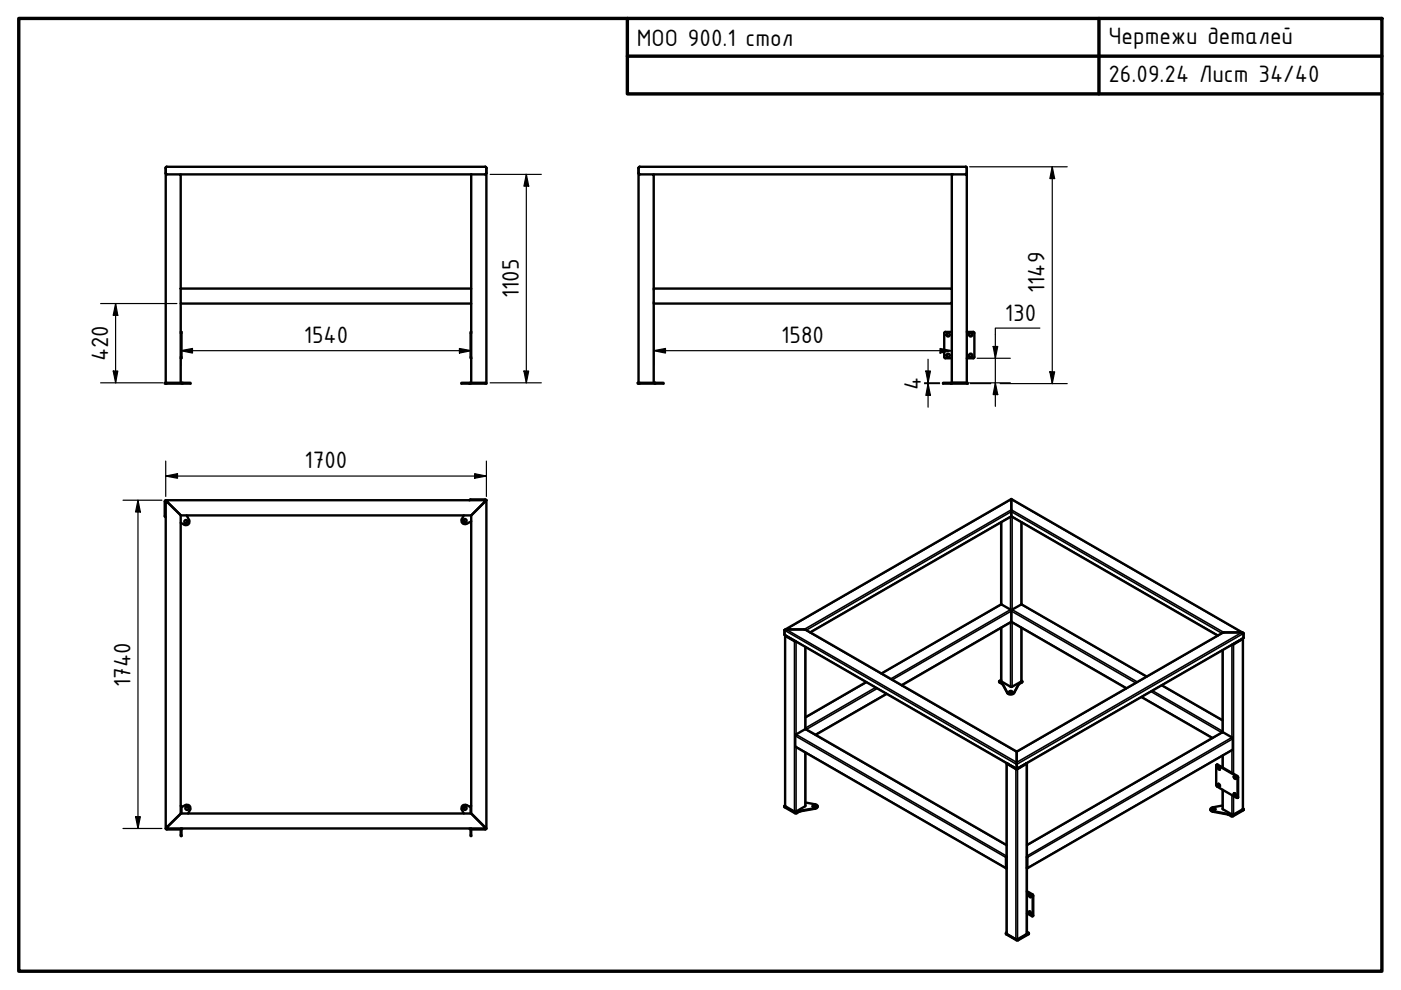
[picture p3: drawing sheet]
<svg xmlns="http://www.w3.org/2000/svg" width="297mm" height="210mm" viewBox="0 0 297 210" stroke-linecap="round" stroke-linejoin="round" font-family="sans-serif">
<!-- layer: Visible (ISO) -->
<g fill="none" stroke="#000" stroke-width=".51">
<path d="M35.3 37l-.2-.2v-1.3l.2-.1h67.6l.2 .2v1.2l-.2 .2M38.3 37h61.6M99.9 37h3.2v44.2M99.9 37v24.2M135.6 37l-.2-.3v-1.1l.2-.2h69.2l.2 .1v1.3l-.2 .2M138.6 37h66.4v44.2M201.8 37v24.2M38.3 61.2v-24.2h-3.2v44.2h-.2v.1h.2M38.3 61.2h61.6v3.2h-61.6zM38.3 70.4h.2v5.6h-.2zM38.3 64.4v6M38.3 76v5.2"/>
<path d="M99.9 70.4h-.1v5.6h.1M99.9 64.4v16.8M138.6 61.2v-24.2h-3.2v44.2h-.2v.1h.2M138.6 61.2h63.2v3.2h-63.2zM138.6 64.4v16.8M200.2 75.7l.2 .3M200.4 70.4l-.2 .2v5.1M200.4 70.4h1.4M200.4 76h1.4M201.8 64.4v16.8M205 70.4h1.4M205 76h1.4"/>
<path d="M206.4 70.4l.2 .2v5.1M206.6 75.7l-.2 .3M38.7 81.2v.1h-3.6M38.7 81.2h-3.6v.1M38.7 81.2h1.7v.1h-1.7M99.5 81.2h3.6v.1h-3.6zM99.5 81.2h-1.7v.1h1.7M139 81.2v.1h-3.6M139 81.2h-3.6v.1M139 81.2h1.7v.1h-1.7M201.6 81.2h-1.7v.1h1.7M205 81.2h.2v.1h-3.6"/>
<path d="M205 81.2h-3.4v.1M34.9 109.4l.2 .3M35.1 106.1l-.2 .2v3.1M35.1 106.1l3.2 3.2v63.2l-3.2 3.2zM35.1 106.1h68l-3.2 3.2h-61.6zM38.3 110.8l.8 .5M39.6 109.3l.5 1a.74 .74 0 0 1-.1 .8 .74 .74 0 0 1-.9 .2M97.9 110.1a.74 .74 0 0 0 .1 .8 .74 .74 0 0 0 .9 .2l1-.6M98.3 109.3l-.4 .8M99.5 106.1l.3-.2h3.1l.2 .2M102.9 106.3l.2-.2v69.6l-3.2-3.2v-63.2zM212.3 110.7v17.4"/>
<path d="M214.3 109.5h.2M214.4 105.8v3.7M214.4 109.5l43.8 25.3M214.4 105.8l49.1 28.4M214.4 109.5l-42.6 24.6M214.4 105.8l-47.9 27.7M216.6 110.7v17.4M166.6 134.8l2 1.1M168.7 136l-2.2-1.3v36.2l2 1.2 2.3-1.2v-11.3M170.8 137.2v17.4M212.3 133.1v11.3l2 1.2 2.3-1.1v-11.4M214.4 131.8v.1l-23.2 13.4"/>
<path d="M214.4 129.6l-.2-.3-1.9-1.2-25.4 14.7M214.4 129.6l.2-.3 2-1.2 26.5 15.3M214.4 131.8l24.4 14.1M214.4 129.6v2.2M259.2 137.9v17.4M263.4 135.4l-2 1.2M263.5 135.4l.2-.2v-.9l-.3-.2h-4.2l-43.6 25.3M263.5 135.4v.1l-2 1.1h-.2M263.5 135.4v36.1l-2 1.2h-.3l-1.9-1.1-.1-4.2M263.5 135.4l-47.9 27.6M170.8 154.5l.1 .1M183.6 144.6l-12.8 7.5"/>
<path d="M188 147.1l-15.1 8.7M211.8 144.5l.1 .2 .7 .4 1 1.9a1.02 1.02 0 0 0 1.4 0l1-1.9 .7-.4v-.2M212.3 144.2l-.5 .3 .8 .5 1 1.8a1.02 1.02 0 0 0 1.4 0l1-1.8 .7-.5-.1-.2M214 146.7l.2-.1 .4 .1M214 146.6a.27 .27 0 0 1 .4-.2 .27 .27 0 0 1 .1 .5l-.5-.1zM215.6 159.4l-44.8-25.9-4.3-.1-.2 .2 .1 1.1 49.2 28.3M215.6 159.4v3.6M242 147.8l15 8.7M246.3 145.3l12.9 7.4M259.2 155.3l2.1 1.2 .1 2.5-43.6 25.2-.1-2.6M259.2 155.3l-41.5 23.9M259.2 155.1l-.1 .2"/>
<path d="M35.1 175.7l.3 .2h2.9M38.3 172.5h61.6l3.2 3.2h-68zM38.3 170.9h.2v.2M38.3 175.7v1.6h.2v-1.6M38.5 171.1v1.4M38.7 175.7l-.2 .2M39.3 170.7a.74 .74 0 0 1 .9 .1 .74 .74 0 0 1 .1 .9l-.4 .8M39.3 170.7l-.8 .4M98.9 170.7a.74 .74 0 0 0-.9 .1 .74 .74 0 0 0-.1 .9l.4 .8M98.9 170.7l.9 .4M99.5 175.7l.3 .2M99.8 175.7v1.6h.1v-1.6"/>
<path d="M99.8 171.1v1.4M99.9 170.9h-.1v.2M103.1 175.7l-.2 .2h-3M166.3 170.9l.1 .3 2.3 1.3 1-.5 3.3-.6 .4-.3v-.2M170.8 170.2l2 .3a.41 .41 0 0 1 .6 .4 .41 .41 0 0 1-.6 .4l-3.1 .6-.8 .4h-.3l-2.3-1.3 .2-.2M172.3 171l.1-.1 .5 .1M172.3 170.8l.2-.1a.26 .26 0 0 1 .4 .1 .26 .26 0 0 1-.1 .3 .26 .26 0 0 1-.3 0zM213.4 161.8l2.1 1.3 2.2-1.3M213.4 161.9l.1 36.1M213.4 179.2l-42.6-24.6-2.1 1.2v2.5l44.7 25.8M213.5 161.9h.1M215.5 163h.1"/>
<path d="M217.6 161.9l-2 1.1M217.7 161.9v36.1l-2 1.2h-.3M256.6 171.6l.1 .3 .3 .2 3.4 .6 .7 .4h.3l2.2-1.3 .1-.2M257 171.6l.3-.1 .4 .1M257.1 171.4h.2a.27 .27 0 0 1 .4 0 .27 .27 0 0 1-.1 .4 .27 .27 0 0 1-.3 0l-.3-.2zM257.9 162.2l4.4 2.5v4.5l-4.4-2.6zM257.9 162.2l.2-.1 4.4 2.5v4.5l-.2 .1M258.2 162.6a.32 .32 0 0 1 .4 .2 .32 .32 0 0 1-.1 .4l-.3-.2zM258.3 166.2a.34 .34 0 0 1 .3 .2 .34 .34 0 0 1-.1 .4l-.3-.2zM258.3 166.2l.1 .4 .3 .1M258.3 162.6l.1 .4 .3 .2M259.2 170.8l-2.1 .4a.41 .41 0 0 0-.5 .4 .41 .41 0 0 0 .5 .4l3.3 .6 .9 .4 2.3-1.3 .1-.2-.2-.1"/>
<path d="M259.2 160.2v2.5M261.6 168.2a.32 .32 0 0 1 .4 .1 .32 .32 0 0 1-.1 .5l-.3-.3zM261.6 164.6a.32 .32 0 0 1 .4 .1 .32 .32 0 0 1-.1 .5l-.3-.3zM261.7 168.2v.2l.3 .3M261.7 164.6v.2l.3 .3M213.3 197.9v.2l2.3 1.3h.2l2.3-1.3v-.2M213.4 181.7v2.3M213.4 181.6l-.1 .2v2.2l.1 .2M217.7 184h.1M217.7 181.7v.1M217.7 197.5l.4 .4-2.3 1.4-2.5-1.3 .1-.3M217.7 188.9l1.2 .7 .2 .3v4.2l-.2 .2"/>
<path d="M217.7 189.1l1.2 .8v4.3l-1.2-.6M218.2 193.2a.36 .36 0 0 1 .4 .2 .36 .36 0 0 1-.1 .5l-.3-.3zM218.2 189.6a.34 .34 0 0 1 .4 .3 .34 .34 0 0 1-.2 .4l-.2-.3zM218.3 193.2l.1 .4 .2 .2M218.3 189.6l.1 .4 .2 .2"/>
<circle cx="201" cy="75.3" r=".36"/>
<circle cx="201" cy="71" r=".36"/>
<circle cx="205.8" cy="75.3" r=".36"/>
<circle cx="205.8" cy="71" r=".36"/>
<circle cx="39.4" cy="110.6" r=".36"/>
<circle cx="98.6" cy="110.4" r=".36"/>
<circle cx="39.6" cy="171.4" r=".36"/>
<circle cx="98.6" cy="171.4" r=".36"/>
</g>
<!-- layer: Visible Narrow (ISO) -->
<g fill="none" stroke="#000" stroke-width=".34">
<path d="M212.3 110.7v17.5l-25.4 14.6M214.2 109.6v19.7l-25.4 14.6M214.6 109.6v19.7l26.5 15.3M216.5 110.7v17.5l26.6 15.3M166.3 133.6l49.3 28.5 48.1-27.8M166.3 134.5l49.3 28.5 48.1-27.8M166.5 134.8v36.2M166.6 134.8h.1M166.7 133.4l47.7-27.5 48.9 28.2-47.7 27.5zM168.4 135.9v36.2M168.8 136v19.7l44.6 25.8M170.5 133.4l43.9-25.3 45.1 26-43.9 25.3z"/>
<path d="M170.7 137.1v17.5l42.7 24.7M170.9 133.6l43.5-25.1 44.6 25.8M171.7 134l42.7-24.6 43.9 25.3M212.3 133.1v11.4M214.2 132v13.6M214.6 132v13.6M216.5 133.1v11.4M259.3 137.8v17.5l-41.6 24M261.2 136.7v19.7l-43.5 25.1M261.5 136.5v.1M261.5 136.6v27.5M263.5 135.5v36.1"/>
<path d="M168.6 156l44.7 25.8M168.6 158.2l44.7 25.8M168.8 158.4v13.7M170.7 159.5v11.5M183.7 144.7l-12.9 7.5M185.6 145.8l-14.8 8.6M186 146l-15.1 8.7M187.9 147.1l-15.1 8.7M189.2 144.1l25.2-14.5 26.4 15.2M191.1 145.3l23.3-13.5 24.5 14.1M211.9 144.6v.1M212.4 144.9v.1"/>
<path d="M212.6 145v.1M213.6 146.8v.2M215 146.8v.2M216 145v.1M216.1 144.9v.1M216.7 144.6v.1M242.1 147.8l15 8.6M244 146.6l15 8.7M244.3 146.4l14.9 8.6M246.3 145.3l12.9 7.5M261.2 159.1v4.8M261.4 158.9l-43.6 25.1"/>
<path d="M261.4 156.6l-43.6 25.2M166.4 171v.2M168.6 172.3v.1M168.9 172.3v.1M169.5 172v.1M169.7 171.9v.1M172.8 171.3v.2M213.5 161.9v36.1M215.4 163.1v36.1M215.7 163.1v36.1M217.6 161.9v36.1M257.1 172v.1"/>
<path d="M258.1 162.1l-.1 .1M259.3 160.2v2.6M259.3 167.5v4.1M260.3 172.6v.1M260.5 172.6v.2M261.1 172.9v.2M261.2 168.6v4.1M261.4 172.9v.2M261.5 168.8v3.9M262.3 164.5l-.1 .1M262.5 164.8l-.1 .1M262.5 169l-.1 .1"/>
<path d="M263.6 171.7v.1M213.3 198v.1M213.4 184h.1M213.4 181.8h.1M215.5 199.2v.2M215.9 199.2v.2M218.1 198v.1M218.9 189.6l-.1 .1M219.1 189.9l-.2 .1M219.1 194.1l-.2 .1"/>
</g>
<g fill="#000">
<circle cx="168.5" cy="135.9" r=".17"/>
<circle cx="263.4" cy="135.4" r=".17"/>
<circle cx="213.6" cy="161.9" r=".17"/>
<circle cx="215.5" cy="163" r=".17"/>
<circle cx="215.6" cy="163" r=".17"/>
<circle cx="217.6" cy="161.9" r=".17"/>
<circle cx="217.7" cy="181.8" r=".17"/>
<circle cx="217.7" cy="184" r=".17"/>
</g>
<!-- layer: Border (ISO) -->
<path d="M4 3.9h289v202h-289zM133 3.9v16h160M133 11.9h160M233 3.9v16" fill="none" stroke="#000" stroke-width=".72"/>
<!-- layer: Dimension (ISO) -->
<g fill="none" stroke="#000" stroke-width=".25">
<path d="M103.9 37h10.9M111.6 37l.5 2.5h-1zM111.6 37v44.2M205.6 35.4h20.7M223.1 35.4l.5 2.5h-1zM223.1 35.4v45.9M21.3 64.4h16.2M24 78.7h1l-.5 2.5zM24.5 64.4l.5 2.5h-1zM24.5 64.4v16.8M38.3 74.4l2.5-.5v1zM38.3 74.4h61.6"/>
<path d="M38.3 65.2v12.3M97.4 73.9l2.5 .5-2.5 .5zM99.9 65.2v12.3M111.1 78.7h1l-.5 2.5zM138.6 74.4l2.5-.5v1zM138.6 74.4h63.2M138.6 65.2v12.3M196.3 78.7h1l-.5 2.5zM196.8 76.2v10.1M199.3 73.9l2.5 .5-2.5 .5zM201.8 65.2v12.3M207.2 76h7"/>
<path d="M210.6 73.5h.9l-.5 2.5zM220.5 69.6h-9.5v16.6M222.6 78.8h1l-.5 2.5zM21.3 81.2h13.2M35.1 97.8v7.5M103.1 97.8v7.5M103.9 81.2h10.9M196 81.2h3.2M196 81.3h3.2M196.8 81.3l.5 2.5h-1zM205.6 81.2h8.6M205.7 81.3h4.4"/>
<path d="M211 81.2l.5 2.5h-.9zM212 81.3h14.3M26.1 106.1h8.2M29.3 106.1l.5 2.5h-1.1zM29.3 106.1v69.6M35.1 100.9l2.5-.5v1zM35.1 100.9h68M100.6 100.4l2.5 .5-2.5 .5zM26.1 175.7h8.2M28.7 173.2h1.1l-.5 2.5z"/>
</g>
<g fill="#000">
<path d="M111.6 37l.5 2.5h-1zM223.1 35.4l.5 2.5h-1zM24 78.7h1l-.5 2.5zM24.5 64.4l.5 2.5h-1zM38.3 74.4l2.5-.5v1zM97.4 73.9l2.5 .5-2.5 .5zM111.1 78.7h1l-.5 2.5zM138.6 74.4l2.5-.5v1zM196.3 78.7h1l-.5 2.5zM199.3 73.9l2.5 .5-2.5 .5zM210.6 73.5h.9l-.5 2.5zM222.6 78.8h1l-.5 2.5z"/>
<path d="M196.8 81.3l.5 2.5h-1zM211 81.2l.5 2.5h-.9zM29.3 106.1l.5 2.5h-1.1zM35.1 100.9l2.5-.5v1zM100.6 100.4l2.5 .5-2.5 .5zM28.7 173.2h1.1l-.5 2.5z"/>
</g>
<g font-size="5.4">
<text x="135" y="9.8">МОО 900.1 стол</text>
<text x="235" y="9.4">Чертежи деталей</text>
<text x="235" y="17.4">26.09.24 Лист 34/40</text>
<text x="110" y="63.3" transform="rotate(-90 110 63.3)">1105</text>
<text x="221.5" y="62.2" transform="rotate(-90 221.5 62.2)">1149</text>
<text x="213" y="68">130</text>
<text x="22.9" y="76.6" transform="rotate(-90 22.9 76.6)">420</text>
<text x="64.4" y="72.8">1540</text>
<text x="165.7" y="72.8">1580</text>
<text x="195.2" y="82.6" transform="rotate(-90 195.2 82.6)">4</text>
<text x="64.6" y="99.3">1700</text>
<text x="27.6" y="145.6" transform="rotate(-90 27.6 145.6)">1740</text>
</g>
</svg>
